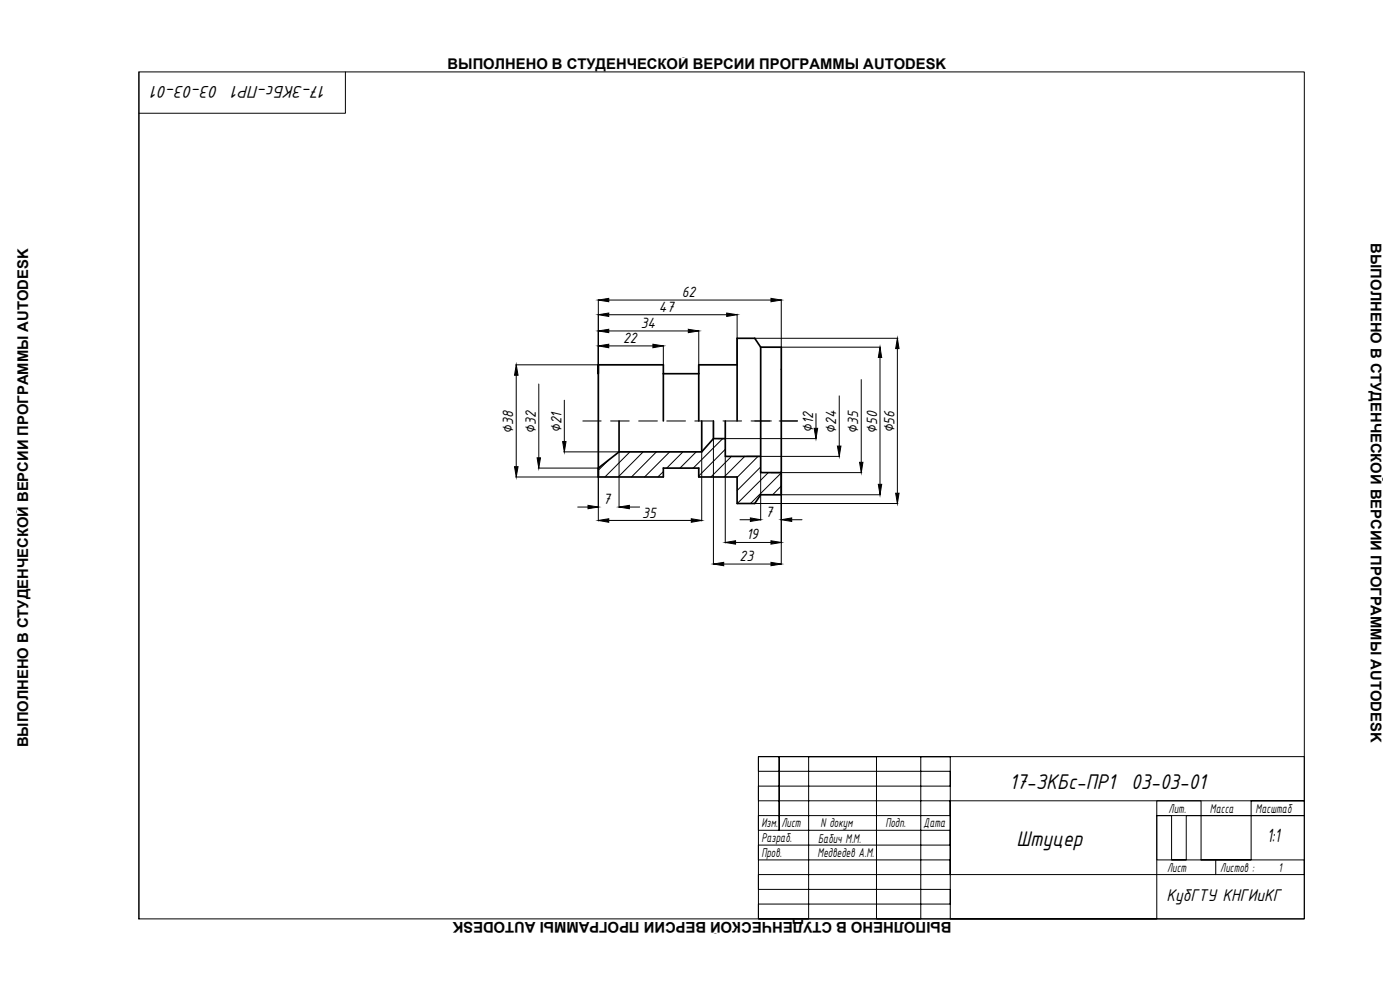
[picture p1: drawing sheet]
<svg xmlns="http://www.w3.org/2000/svg" width="420mm" height="297mm" viewBox="0 0 420 297" stroke-linecap="round" stroke-linejoin="round" font-family="sans-serif">
<!-- layer: FORM -->
<path d="M24 17.2h371.8v262.9h-371.8z" fill="none" stroke="#fff" stroke-width=".3"/>
<!-- layer: 0 -->
<g fill="none" stroke="#000" stroke-width=".3">
<path d="M41.7 21.6v254.1M179.6 89.9v19.5M182.7 99.3h23.9M182.7 94.4h35.4M182.7 90h48.7M209.7 99.1v13M221.2 94.3v15.1M234.5 89.9v14.2M154.8 109.5h24.7M154.9 112.6v27.4M161.7 115.2v22.2M182.7 103.8h13.2"/>
<path d="M199.1 103.7v5.7M226.6 101.5h42.9M234.6 104.2h29.7M251.9 118.8v15M258.5 113.9v24.8M264.1 107.3v38M269.3 104.6v43.4M169.2 135.6h16.5M169.4 120.1v12.4M174.9 126.3h5.5M182.6 138.1l-3 3M183.2 126.3h5.6"/>
<path d="M185.8 135.7v16.6M189 135.6l-7.4 7.5M191.7 126.3h5.6M193 135.6l-7.5 7.5M197 135.6l-7.5 7.5M200.1 126.3h5.6M201 135.6l-7.6 7.5M205 135.6l-4.9 4.8M208.5 126.3h5.7M208.9 135.6l-4.8 4.8M210.6 135.7v20.6M214.1 131.7v37.7"/>
<path d="M215.5 131.6h29.5M216.9 131.6l-8.8 8.8M217 126.3h5.6M217.7 134.8l-8 8M217.7 137v25.9M219.5 136.9l-6.2 6.2M223.5 136.9l-6.2 6.2M223.9 136.9h28.1M225.4 126.3h6.1M227.5 136.9l-6.3 6.3M233.8 126.3h5.5M244.9 124.1v4.4"/>
<path d="M154.8 143.1h24.7M161.5 140.4h18M173.4 152.1h3.1M179.6 140.5v15.8M182.7 156.2h24.8M188.9 152.1h3.1M199.1 141.5l-1.7 1.6M222.1 155.9h3.1M225.2 151.1l9.3-9.2v27.5M226.6 151.1h42.9M228.3 140.1l-7.1 7.1M228.3 141.8v14.3"/>
<path d="M230.6 141.8l-9.3 9.3M231.4 141.8h27.2M234.5 145.8l-2.6 2.6M234.6 148.4h29.7M237.6 155.9h3.1M217.2 169.2h14.2M220.8 162.8h10.6M285.2 227v48.7h-57.6v-4.4h57.6v-4.4h-57.6v-4.5h57.6v-4.4h-57.6v-4.4h57.6v-4.5h-57.6v-4.4h57.6v-4.4h-57.6v-4.4h57.6v-4.5h-57.6v-4.4h57.6h-8.9v48.7h-13.3v-48.7h-20.3v48.7h-15.1v-48.7h6.2v22.1v-22.1h157.6v13.3h-106.2v22.1h106.2v-4.4h-44.2v-13.3h4.4v13.3h4.4v-13.3h35.4v-4.4h-15.9v17.7h-15v-17.7h-13.3v35.4h-62h106.2v-31h-44.2M364.9 258v4.4"/>
</g>
<!-- layer: FORM -->
<path d="M41.7 21.6h349.7v254.1h-349.7zM103.7 21.6v12.4h-62" fill="none" stroke="#000" stroke-width=".3"/>
<!-- layer: 0 -->
<path d="M179.6 112.1v-2.6v33.6M179.6 109.5h19.5v16.8M199.1 112.1h10.6M221.2 109.5h-11.5v16.8M228.3 104.2h6.2v37.6h-6.2zM228.3 104.2l-1.8-2.7h-5.3v24.8M185.8 126.3v9.3l-6.2 4.8v2.7M210.6 126.3v9.3h-24.8M214.1 126.3v5.3l-3.5 4M214.1 131.6h3.6M217.7 126.3v10.6h10.6M234.5 141.8v6.6h-6.2l-1.8 2.7h-5.3v-8h-11.5v-2.7h-10.6v2.7h-19.5" fill="none" stroke="#000" stroke-width=".51"/>
<g fill="#000" stroke="#000" stroke-width=".3">
<path d="M179.6 99.3l3.1-.5v1zM179.6 94.4l3.1-.5v1zM179.6 90l3.1-.5v1zM206.6 98.8l3.1 .5-3.1 .5zM218.1 93.9l3.1 .5-3.1 .5zM231.4 89.5l3.1 .5-3.1 .5zM154.9 109.5l.6 3.1h-1.1zM179.6 103.8l3.1-.5v1zM195.9 103.3l3.2 .5-3.2 .5zM264.1 104.2l.5 3.1h-1zM269.3 101.5l.5 3.1h-1zM161.2 137.4h1l-.5 3z"/>
<path d="M168.9 132.5h1l-.5 3.1zM244.3 128.5h1.1l-.5 3.1zM251.3 133.8h1.1l-.5 3.1zM258 138.7h1l-.5 3.1zM154.4 140h1.1l-.6 3.1zM176.5 151.6l3.1 .5-3.1 .5zM179.6 156.2l3.1-.6v1.1zM185.8 152.1l3.1-.5v1zM207.5 155.6l3.1 .6-3.1 .5zM225.2 155.4l3.1 .5-3.1 .5zM234.5 155.9l3.1-.5v1zM263.6 145.3h1l-.5 3.1z"/>
<path d="M268.8 148h1l-.5 3.1zM214.1 169.2l3.1-.5v1zM217.7 162.8l3.1-.6v1.1zM231.4 162.2l3.1 .6-3.1 .5zM231.4 168.7l3.1 .5-3.1 .5z"/>
</g>
<g font-size="6.9">
<text x="303" y="236.6">17-ЗКБс-ПР1 03-03-01</text>
<text x="305.1" y="253.9">Штуцер</text>
</g>
<text font-size="6.2" x="380.3" y="252.6">1:1</text>
<g font-size="5.5">
<text x="65.6" y="25.7" transform="rotate(-180 65.6 25.7)">03-03-01</text>
<text x="98" y="25.7" transform="rotate(-180 98 25.7)">17-ЗКБс-ПР1</text>
<text x="350" y="270.4">КубГТУ КНГИиКГ</text>
</g>
<g font-size="4.8">
<text x="204.6" y="89.1">62</text>
<text x="197.8" y="93.5">47</text>
<text x="192.3" y="98.4">34</text>
<text x="187" y="102.9">22</text>
<text x="154" y="130.1" transform="rotate(-90 154 130.1)">∅38</text>
<text x="160.8" y="130.1" transform="rotate(-90 160.8 130.1)">∅32</text>
<text x="168.5" y="129.9" transform="rotate(-90 168.5 129.9)">∅21</text>
<text x="244" y="129.8" transform="rotate(-90 244 129.8)">∅12</text>
<text x="251" y="130.1" transform="rotate(-90 251 130.1)">∅24</text>
<text x="257.6" y="130.1" transform="rotate(-90 257.6 130.1)">∅35</text>
<text x="263.2" y="130.1" transform="rotate(-90 263.2 130.1)">∅50</text>
<text x="268.4" y="130" transform="rotate(-90 268.4 130)">∅56</text>
<text x="181" y="151.2">7</text>
<text x="192.8" y="155.3">35</text>
<text x="229.7" y="155">7</text>
<text x="224" y="161.9">19</text>
<text x="222" y="168.3">23</text>
</g>
<g font-size="4.4">
<text x="134.3" y="20.6">ВЫПОЛНЕНО В СТУДЕНЧЕСКОЙ ВЕРСИИ ПРОГРАММЫ AUTODESK</text>
<text x="411.4" y="73" transform="rotate(90 411.4 73)">ВЫПОЛНЕНО В СТУДЕНЧЕСКОЙ ВЕРСИИ ПРОГРАММЫ AUTODESK</text>
<text x="8.4" y="224.3" transform="rotate(-90 8.4 224.3)">ВЫПОЛНЕНО В СТУДЕНЧЕСКОЙ ВЕРСИИ ПРОГРАММЫ AUTODESK</text>
<text x="285.5" y="276.6" transform="rotate(-180 285.5 276.6)">ВЫПОЛНЕНО В СТУДЕНЧЕСКОЙ ВЕРСИИ ПРОГРАММЫ AUTODESK</text>
</g>
<g font-size="4.1">
<text x="350.7" y="243.8">Лит.</text>
<text x="363.1" y="243.8">Масса</text>
<text x="376.8" y="243.8">Масштаб</text>
<text x="228.5" y="248.3">Изм.</text>
<text x="234.5" y="248.3">Лист</text>
<text x="246.2" y="248.3">N докум</text>
<text x="265.7" y="248.3">Подп.</text>
<text x="277.2" y="248.3">Дата</text>
<text x="228.5" y="257.1">Пров.</text>
<text x="228.5" y="252.7">Разраб.</text>
<text x="245.4" y="257.1">Медведев А.М.</text>
<text x="245.5" y="252.8">Бабич М.М.</text>
<text x="350.3" y="261.5">Лист</text>
<text x="366.2" y="261.5">Листов :</text>
<text x="383.7" y="261.5">1</text>
</g>
</svg>
